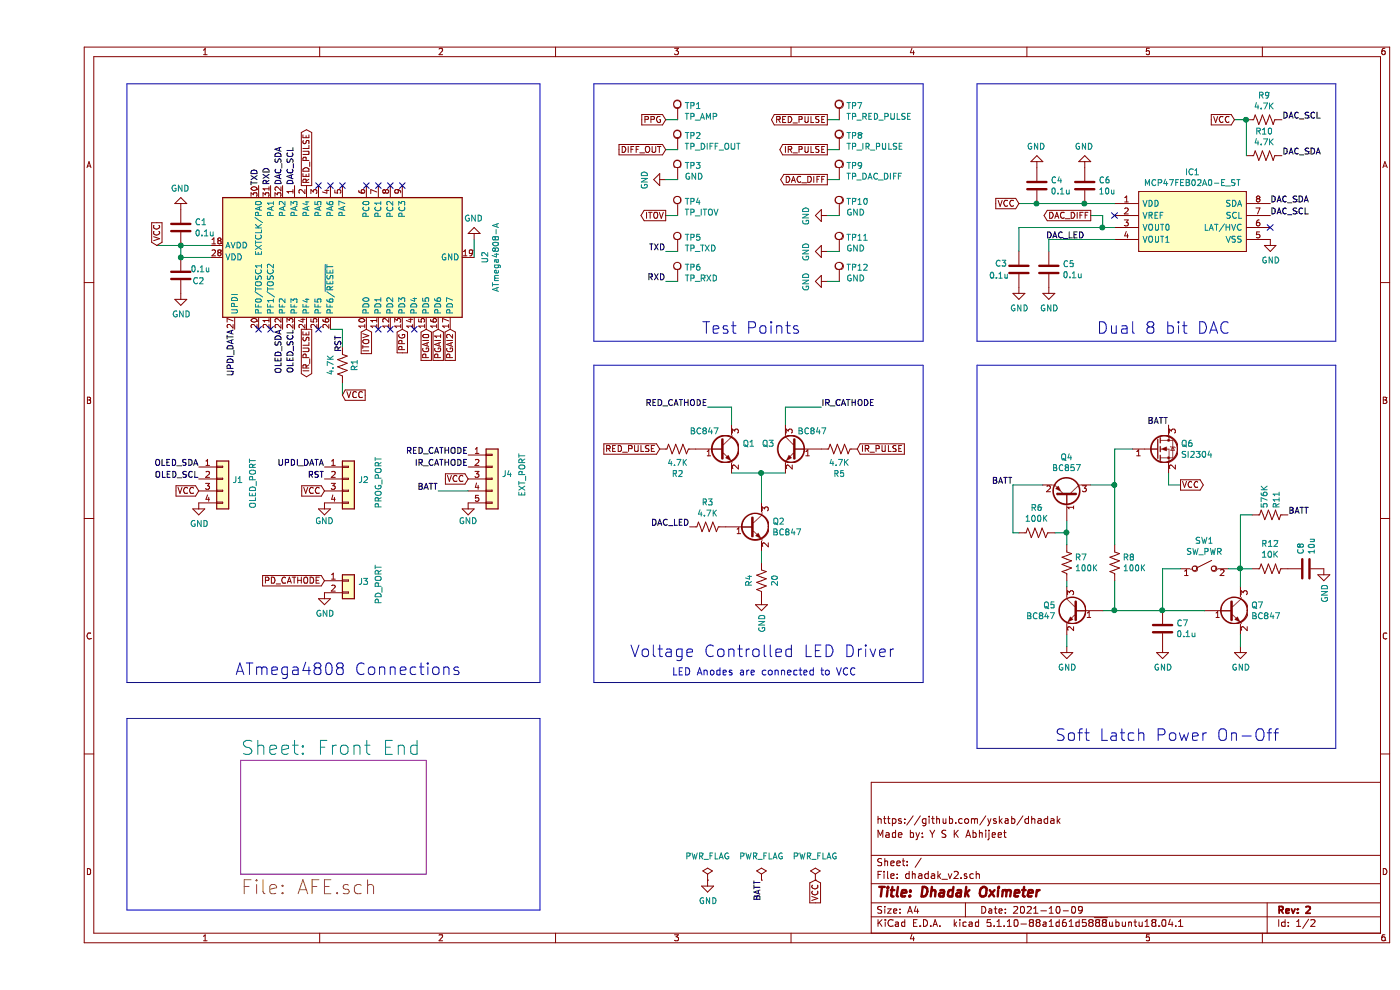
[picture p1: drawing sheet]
EESchema Schematic File Version 4
EELAYER 30 0
EELAYER END
$Descr A4 11693 8268
encoding utf-8
Sheet 1 2
Title "Dhadak Oximeter"
Date "2021-10-09"
Rev "2"
Comp ""
Comment1 "Made by: Y S K Abhijeet"
Comment2 "https://github.com/yskab/dhadak"
Comment3 ""
Comment4 ""
$EndDescr
$Comp
L Device:Q_NPN_BEC Q?
U 1 1
P 5950 4400
AR Path="/60F31C2B/6148CCC6" Ref="Q?"  Part="1" 
AR Path="/6148CCC6" Ref="Q2"  Part="1" 
AR Path="/614602B8/6148CCC6" Ref="Q?"  Part="1" 
F 0 "Q2" H 6141 4446 50  0000 L CNN
F 1 "BC847" H 6141 4355 50  0000 L CNN
F 2 "Package_TO_SOT_SMD:SOT-23" H 6150 4500 50  0001 C CNN
F 3 "~" H 5950 4400 50  0001 C CNN
	1    5950 4400
	1    0    0    -1  
$EndComp
$Comp
L power:GND #PWR?
U 1 1
P 6050 5000
AR Path="/60F31C2B/6148CCCC" Ref="#PWR?"  Part="1" 
AR Path="/6148CCCC" Ref="#PWR010"  Part="1" 
AR Path="/614602B8/6148CCCC" Ref="#PWR?"  Part="1" 
F 0 "#PWR010" H 6050 4750 50  0001 C CNN
F 1 "GND" V 6055 4872 50  0000 R CNN
F 2 "" H 6050 5000 50  0001 C CNN
F 3 "" H 6050 5000 50  0001 C CNN
	1    6050 5000
	1    0    0    -1  
$EndComp
$Comp
L Device:R_US R?
U 1 1
P 5350 3750
AR Path="/60F31C2B/6148CCD2" Ref="R?"  Part="1" 
AR Path="/6148CCD2" Ref="R2"  Part="1" 
AR Path="/614602B8/6148CCD2" Ref="R?"  Part="1" 
F 0 "R2" V 5555 3750 50  0000 C CNN
F 1 "4.7K" V 5464 3750 50  0000 C CNN
F 2 "Resistor_SMD:R_0402_1005Metric" V 5390 3740 50  0001 C CNN
F 3 "~" H 5350 3750 50  0001 C CNN
	1    5350 3750
	0    1    1    0   
$EndComp
$Comp
L Device:R_US R?
U 1 1
P 6700 3750
AR Path="/60F31C2B/6148CCD8" Ref="R?"  Part="1" 
AR Path="/6148CCD8" Ref="R5"  Part="1" 
AR Path="/614602B8/6148CCD8" Ref="R?"  Part="1" 
F 0 "R5" V 6905 3750 50  0000 C CNN
F 1 "4.7K" V 6814 3750 50  0000 C CNN
F 2 "Resistor_SMD:R_0402_1005Metric" V 6740 3740 50  0001 C CNN
F 3 "~" H 6700 3750 50  0001 C CNN
	1    6700 3750
	0    1    1    0   
$EndComp
$Comp
L Device:Q_NPN_BEC Q?
U 1 1
P 6350 3750
AR Path="/60F31C2B/6148CCDE" Ref="Q?"  Part="1" 
AR Path="/6148CCDE" Ref="Q3"  Part="1" 
AR Path="/614602B8/6148CCDE" Ref="Q?"  Part="1" 
F 0 "Q3" H 6541 3796 50  0000 L CNN
F 1 "BC847" H 6100 3900 50  0000 L CNN
F 2 "Package_TO_SOT_SMD:SOT-23" H 6550 3850 50  0001 C CNN
F 3 "~" H 6350 3750 50  0001 C CNN
	1    6350 3750
	-1   0    0    -1  
$EndComp
Text Label 5600 3400 2    50   ~ 0
RED_CATHODE
Text Label 6550 3400 0    50   ~ 0
IR_CATHODE
Wire Wire Line
	6250 3550 6250 3400
Wire Wire Line
	5800 3550 5800 3400
Wire Wire Line
	5600 3400 5800 3400
$Comp
L Device:Q_NPN_BEC Q?
U 1 1
P 5700 3750
AR Path="/60F31C2B/6148CCE9" Ref="Q?"  Part="1" 
AR Path="/6148CCE9" Ref="Q1"  Part="1" 
AR Path="/614602B8/6148CCE9" Ref="Q?"  Part="1" 
F 0 "Q1" H 5891 3796 50  0000 L CNN
F 1 "BC847" H 5450 3900 50  0000 L CNN
F 2 "Package_TO_SOT_SMD:SOT-23" H 5900 3850 50  0001 C CNN
F 3 "~" H 5700 3750 50  0001 C CNN
	1    5700 3750
	1    0    0    -1  
$EndComp
Text Label 5450 4400 2    50   ~ 0
DAC_LED
Wire Wire Line
	6050 4600 6050 4700
$Comp
L Device:R_US R?
U 1 1
P 6050 4850
AR Path="/60F31C2B/6148CCF1" Ref="R?"  Part="1" 
AR Path="/6148CCF1" Ref="R4"  Part="1" 
AR Path="/614602B8/6148CCF1" Ref="R?"  Part="1" 
F 0 "R4" V 6150 4850 50  0000 C CNN
F 1 "20" V 5936 4850 50  0000 C CNN
F 2 "Resistor_SMD:R_0805_2012Metric" V 6090 4840 50  0001 C CNN
F 3 "~" H 6050 4850 50  0001 C CNN
	1    6050 4850
	-1   0    0    1   
$EndComp
$Comp
L Device:R_US R?
U 1 1
P 5600 4400
AR Path="/60F31C2B/6148CCF7" Ref="R?"  Part="1" 
AR Path="/6148CCF7" Ref="R3"  Part="1" 
AR Path="/614602B8/6148CCF7" Ref="R?"  Part="1" 
F 0 "R3" V 5395 4400 50  0000 C CNN
F 1 "4.7K" V 5486 4400 50  0000 C CNN
F 2 "Resistor_SMD:R_0402_1005Metric" V 5640 4390 50  0001 C CNN
F 3 "~" H 5600 4400 50  0001 C CNN
	1    5600 4400
	0    1    1    0   
$EndComp
Text GLabel 5200 3750 0    50   Input ~ 0
RED_PULSE
Text GLabel 6850 3750 2    50   Input ~ 0
IR_PULSE
Wire Notes Line style solid
	750  700  4200 700 
Wire Notes Line style solid
	4650 700  7400 700 
Wire Notes Line style solid
	7400 2850 4650 2850
Text Notes 5550 2800 0    98   ~ 0
Test Points
Wire Notes Line style solid
	4650 700  4650 2850
Wire Notes Line style solid
	7400 700  7400 2850
Wire Wire Line
	8150 4050 8400 4050
$Comp
L Device:R_US R?
U 1 1
P 8350 4450
AR Path="/60F31C2B/6148CD06" Ref="R?"  Part="1" 
AR Path="/6148CD06" Ref="R6"  Part="1" 
AR Path="/614602B8/6148CD06" Ref="R?"  Part="1" 
F 0 "R6" V 8555 4450 50  0000 C CNN
F 1 "100K" V 8464 4450 50  0000 C CNN
F 2 "Resistor_SMD:R_0402_1005Metric" V 8390 4440 50  0001 C CNN
F 3 "~" H 8350 4450 50  0001 C CNN
	1    8350 4450
	0    -1   -1   0   
$EndComp
Wire Wire Line
	8500 4450 8600 4450
Wire Wire Line
	8600 4450 8600 4350
Wire Wire Line
	8150 4450 8200 4450
Wire Wire Line
	8150 4050 8150 4450
$Comp
L power:GND #PWR?
U 1 1
P 8600 5400
AR Path="/60F31C2B/6148CD10" Ref="#PWR?"  Part="1" 
AR Path="/6148CD10" Ref="#PWR017"  Part="1" 
AR Path="/614602B8/6148CD10" Ref="#PWR?"  Part="1" 
F 0 "#PWR017" H 8600 5150 50  0001 C CNN
F 1 "GND" H 8605 5227 50  0000 C CNN
F 2 "" H 8600 5400 50  0001 C CNN
F 3 "" H 8600 5400 50  0001 C CNN
	1    8600 5400
	1    0    0    -1  
$EndComp
$Comp
L Device:R_US R?
U 1 1
P 8600 4700
AR Path="/60F31C2B/6148CD16" Ref="R?"  Part="1" 
AR Path="/6148CD16" Ref="R7"  Part="1" 
AR Path="/614602B8/6148CD16" Ref="R?"  Part="1" 
F 0 "R7" H 8668 4746 50  0000 L CNN
F 1 "100K" H 8668 4655 50  0000 L CNN
F 2 "Resistor_SMD:R_0402_1005Metric" V 8640 4690 50  0001 C CNN
F 3 "~" H 8600 4700 50  0001 C CNN
	1    8600 4700
	1    0    0    -1  
$EndComp
Wire Wire Line
	8600 4550 8600 4450
Connection ~ 8600 4450
Wire Wire Line
	9000 4050 9000 4550
Wire Wire Line
	8600 4850 8600 4900
Wire Wire Line
	9000 4850 9000 5100
Wire Wire Line
	9000 5100 8900 5100
$Comp
L Switch:SW_SPST SW?
U 1 1
P 9750 4750
AR Path="/60F31C2B/6148CD23" Ref="SW?"  Part="1" 
AR Path="/6148CD23" Ref="SW1"  Part="1" 
AR Path="/614602B8/6148CD23" Ref="SW?"  Part="1" 
F 0 "SW1" H 9750 4985 50  0000 C CNN
F 1 "SW_PWR" H 9750 4894 50  0000 C CNN
F 2 "Button_Switch_THT:SW_PUSH_6mm" H 9750 4750 50  0001 C CNN
F 3 "https://www.sunrom.com/m/4917" H 9750 4750 50  0001 C CNN
	1    9750 4750
	1    0    0    -1  
$EndComp
$Comp
L Device:C C7
U 1 1
P 9400 5250
AR Path="/6148CD29" Ref="C7"  Part="1" 
AR Path="/5FA16378/6148CD29" Ref="C?"  Part="1" 
AR Path="/5FE1F0AB/6148CD29" Ref="C?"  Part="1" 
AR Path="/606BED55/6148CD29" Ref="C?"  Part="1" 
AR Path="/60F31C2B/6148CD29" Ref="C?"  Part="1" 
AR Path="/614602B8/6148CD29" Ref="C?"  Part="1" 
F 0 "C7" H 9515 5296 50  0000 L CNN
F 1 "0.1u" H 9515 5205 50  0000 L CNN
F 2 "Capacitor_SMD:C_0402_1005Metric" H 9438 5100 50  0001 C CNN
F 3 "~" H 9400 5250 50  0001 C CNN
	1    9400 5250
	1    0    0    -1  
$EndComp
$Comp
L power:GND #PWR?
U 1 1
P 9400 5400
AR Path="/60F31C2B/6148CD2F" Ref="#PWR?"  Part="1" 
AR Path="/6148CD2F" Ref="#PWR019"  Part="1" 
AR Path="/614602B8/6148CD2F" Ref="#PWR?"  Part="1" 
F 0 "#PWR019" H 9400 5150 50  0001 C CNN
F 1 "GND" H 9405 5227 50  0000 C CNN
F 2 "" H 9400 5400 50  0001 C CNN
F 3 "" H 9400 5400 50  0001 C CNN
	1    9400 5400
	1    0    0    -1  
$EndComp
$Comp
L power:GND #PWR?
U 1 1
P 10050 5400
AR Path="/60F31C2B/6148CD35" Ref="#PWR?"  Part="1" 
AR Path="/6148CD35" Ref="#PWR020"  Part="1" 
AR Path="/614602B8/6148CD35" Ref="#PWR?"  Part="1" 
F 0 "#PWR020" H 10050 5150 50  0001 C CNN
F 1 "GND" H 10055 5227 50  0000 C CNN
F 2 "" H 10050 5400 50  0001 C CNN
F 3 "" H 10050 5400 50  0001 C CNN
	1    10050 5400
	1    0    0    -1  
$EndComp
$Comp
L Device:C C8
U 1 1
P 10600 4750
AR Path="/6148CD3B" Ref="C8"  Part="1" 
AR Path="/5FA16378/6148CD3B" Ref="C?"  Part="1" 
AR Path="/5FE1F0AB/6148CD3B" Ref="C?"  Part="1" 
AR Path="/606BED55/6148CD3B" Ref="C?"  Part="1" 
AR Path="/60F31C2B/6148CD3B" Ref="C?"  Part="1" 
AR Path="/614602B8/6148CD3B" Ref="C?"  Part="1" 
F 0 "C8" H 10715 4796 50  0000 L CNN
F 1 "10u" H 10715 4705 50  0000 L CNN
F 2 "Capacitor_SMD:C_0805_2012Metric" H 10638 4600 50  0001 C CNN
F 3 "~" H 10600 4750 50  0001 C CNN
	1    10600 4750
	0    -1   -1   0   
$EndComp
$Comp
L power:GND #PWR?
U 1 1
P 10750 4750
AR Path="/60F31C2B/6148CD41" Ref="#PWR?"  Part="1" 
AR Path="/6148CD41" Ref="#PWR022"  Part="1" 
AR Path="/614602B8/6148CD41" Ref="#PWR?"  Part="1" 
F 0 "#PWR022" H 10750 4500 50  0001 C CNN
F 1 "GND" V 10755 4622 50  0000 R CNN
F 2 "" H 10750 4750 50  0001 C CNN
F 3 "" H 10750 4750 50  0001 C CNN
	1    10750 4750
	1    0    0    -1  
$EndComp
Text Label 8150 4050 2    50   ~ 0
BATT
Text Label 10450 4300 0    50   ~ 0
BATT
Text Notes 8500 6200 0    98   ~ 0
Soft Latch Power On-Off
Wire Wire Line
	8600 5300 8600 5400
Wire Wire Line
	10050 5300 10050 5400
$Comp
L Device:Q_NPN_BEC Q?
U 1 1
P 8700 5100
AR Path="/60F31C2B/6148CD4C" Ref="Q?"  Part="1" 
AR Path="/6148CD4C" Ref="Q5"  Part="1" 
AR Path="/614602B8/6148CD4C" Ref="Q?"  Part="1" 
F 0 "Q5" H 8891 5146 50  0000 L CNN
F 1 "BC847" H 8891 5055 50  0000 L CNN
F 2 "Package_TO_SOT_SMD:SOT-23" H 8900 5200 50  0001 C CNN
F 3 "~" H 8700 5100 50  0001 C CNN
	1    8700 5100
	-1   0    0    -1  
$EndComp
$Comp
L Device:Q_NPN_BEC Q?
U 1 1
P 9950 5100
AR Path="/60F31C2B/6148CD52" Ref="Q?"  Part="1" 
AR Path="/6148CD52" Ref="Q7"  Part="1" 
AR Path="/614602B8/6148CD52" Ref="Q?"  Part="1" 
F 0 "Q7" H 10141 5146 50  0000 L CNN
F 1 "BC847" H 10141 5055 50  0000 L CNN
F 2 "Package_TO_SOT_SMD:SOT-23" H 10150 5200 50  0001 C CNN
F 3 "~" H 9950 5100 50  0001 C CNN
	1    9950 5100
	1    0    0    -1  
$EndComp
Text Label 10300 1800 0    50   ~ 0
DAC_SCL
Text Label 10300 1700 0    50   ~ 0
DAC_SDA
Text Label 8750 2000 2    50   ~ 0
DAC_LED
$Comp
L power:GND #PWR?
U 1 1
P 10300 2000
AR Path="/60F31C2B/6148CD5B" Ref="#PWR?"  Part="1" 
AR Path="/6148CD5B" Ref="#PWR021"  Part="1" 
AR Path="/614602B8/6148CD5B" Ref="#PWR?"  Part="1" 
F 0 "#PWR021" H 10300 1750 50  0001 C CNN
F 1 "GND" H 10305 1827 50  0000 C CNN
F 2 "" H 10300 2000 50  0001 C CNN
F 3 "" H 10300 2000 50  0001 C CNN
	1    10300 2000
	1    0    0    -1  
$EndComp
Wire Notes Line style solid
	7850 6250 10850 6250
Wire Notes Line style solid
	7850 3050 10850 3050
$Comp
L Device:C C?
U 1 1
P 8750 1550
AR Path="/60F31C2B/6148CD63" Ref="C?"  Part="1" 
AR Path="/6148CD63" Ref="C6"  Part="1" 
AR Path="/614602B8/6148CD63" Ref="C?"  Part="1" 
F 0 "C6" H 8865 1596 50  0000 L CNN
F 1 "10u" H 8865 1505 50  0000 L CNN
F 2 "Capacitor_SMD:C_0805_2012Metric" H 8788 1400 50  0001 C CNN
F 3 "~" H 8750 1550 50  0001 C CNN
	1    8750 1550
	1    0    0    -1  
$EndComp
$Comp
L power:GND #PWR?
U 1 1
P 8750 1400
AR Path="/60F31C2B/6148CD69" Ref="#PWR?"  Part="1" 
AR Path="/6148CD69" Ref="#PWR018"  Part="1" 
AR Path="/614602B8/6148CD69" Ref="#PWR?"  Part="1" 
F 0 "#PWR018" H 8750 1150 50  0001 C CNN
F 1 "GND" H 8755 1227 50  0000 C CNN
F 2 "" H 8750 1400 50  0001 C CNN
F 3 "" H 8750 1400 50  0001 C CNN
	1    8750 1400
	-1   0    0    1   
$EndComp
$Comp
L Device:C C?
U 1 1
P 8450 2250
AR Path="/60F31C2B/6148CD6F" Ref="C?"  Part="1" 
AR Path="/6148CD6F" Ref="C5"  Part="1" 
AR Path="/614602B8/6148CD6F" Ref="C?"  Part="1" 
F 0 "C5" H 8565 2296 50  0000 L CNN
F 1 "0.1u" H 8565 2205 50  0000 L CNN
F 2 "Capacitor_SMD:C_0402_1005Metric" H 8488 2100 50  0001 C CNN
F 3 "~" H 8450 2250 50  0001 C CNN
	1    8450 2250
	1    0    0    -1  
$EndComp
$Comp
L Device:C C?
U 1 1
P 8200 2250
AR Path="/60F31C2B/6148CD75" Ref="C?"  Part="1" 
AR Path="/6148CD75" Ref="C3"  Part="1" 
AR Path="/614602B8/6148CD75" Ref="C?"  Part="1" 
F 0 "C3" H 8000 2300 50  0000 L CNN
F 1 "0.1u" H 7950 2200 50  0000 L CNN
F 2 "Capacitor_SMD:C_0402_1005Metric" H 8238 2100 50  0001 C CNN
F 3 "~" H 8200 2250 50  0001 C CNN
	1    8200 2250
	1    0    0    -1  
$EndComp
$Comp
L power:GND #PWR?
U 1 1
P 8450 2400
AR Path="/60F31C2B/6148CD7B" Ref="#PWR?"  Part="1" 
AR Path="/6148CD7B" Ref="#PWR016"  Part="1" 
AR Path="/614602B8/6148CD7B" Ref="#PWR?"  Part="1" 
F 0 "#PWR016" H 8450 2150 50  0001 C CNN
F 1 "GND" H 8455 2227 50  0000 C CNN
F 2 "" H 8450 2400 50  0001 C CNN
F 3 "" H 8450 2400 50  0001 C CNN
	1    8450 2400
	1    0    0    -1  
$EndComp
$Comp
L power:GND #PWR?
U 1 1
P 8200 2400
AR Path="/60F31C2B/6148CD81" Ref="#PWR?"  Part="1" 
AR Path="/6148CD81" Ref="#PWR014"  Part="1" 
AR Path="/614602B8/6148CD81" Ref="#PWR?"  Part="1" 
F 0 "#PWR014" H 8200 2150 50  0001 C CNN
F 1 "GND" H 8205 2227 50  0000 C CNN
F 2 "" H 8200 2400 50  0001 C CNN
F 3 "" H 8200 2400 50  0001 C CNN
	1    8200 2400
	1    0    0    -1  
$EndComp
$Comp
L Device:R_US R?
U 1 1
P 10250 1300
AR Path="/6175E549/6148CD87" Ref="R?"  Part="1" 
AR Path="/6148CD87" Ref="R10"  Part="1" 
AR Path="/60F31C2B/6148CD87" Ref="R?"  Part="1" 
AR Path="/614602B8/6148CD87" Ref="R?"  Part="1" 
F 0 "R10" V 10045 1300 50  0000 C CNN
F 1 "4.7K" V 10136 1300 50  0000 C CNN
F 2 "Resistor_SMD:R_0402_1005Metric" V 10290 1290 50  0001 C CNN
F 3 "~" H 10250 1300 50  0001 C CNN
	1    10250 1300
	0    1    1    0   
$EndComp
$Comp
L Device:R_US R?
U 1 1
P 10250 1000
AR Path="/6175E549/6148CD8D" Ref="R?"  Part="1" 
AR Path="/6148CD8D" Ref="R9"  Part="1" 
AR Path="/60F31C2B/6148CD8D" Ref="R?"  Part="1" 
AR Path="/614602B8/6148CD8D" Ref="R?"  Part="1" 
F 0 "R9" V 10045 1000 50  0000 C CNN
F 1 "4.7K" V 10136 1000 50  0000 C CNN
F 2 "Resistor_SMD:R_0402_1005Metric" V 10290 990 50  0001 C CNN
F 3 "~" H 10250 1000 50  0001 C CNN
	1    10250 1000
	0    1    1    0   
$EndComp
Text Label 10400 1300 0    50   ~ 0
DAC_SDA
Text Label 10400 1000 0    50   ~ 0
DAC_SCL
Text GLabel 10000 1000 0    50   Input ~ 0
VCC
Wire Wire Line
	10100 1300 10100 1000
NoConn ~ 9000 1800
Wire Notes Line style solid
	10850 700  10850 2850
Wire Notes Line style solid
	7850 2850 7850 700 
Text Notes 8850 2800 0    98   ~ 0
Dual 8 bit DAC
Wire Notes Line style solid
	7850 2850 10850 2850
Wire Notes Line style solid
	7850 700  10850 700 
Wire Wire Line
	10000 1000 10100 1000
Connection ~ 10100 1000
Text GLabel 9550 4050 2    50   Output ~ 0
VCC
Wire Notes Line style solid
	10850 3050 10850 6250
Wire Notes Line style solid
	7850 3050 7850 6250
NoConn ~ 10300 1900
Wire Wire Line
	9950 4750 10050 4750
Connection ~ 10050 4750
Wire Wire Line
	10050 4750 10050 4900
Wire Wire Line
	10050 4750 10150 4750
$Comp
L Device:R_US R?
U 1 1
P 10300 4300
AR Path="/60F31C2B/6148CDA7" Ref="R?"  Part="1" 
AR Path="/6148CDA7" Ref="R11"  Part="1" 
AR Path="/614602B8/6148CDA7" Ref="R?"  Part="1" 
F 0 "R11" H 10500 4250 50  0000 R CNN
F 1 "576K" H 10550 4350 50  0000 R CNN
F 2 "Resistor_SMD:R_0402_1005Metric" V 10340 4290 50  0001 C CNN
F 3 "~" H 10300 4300 50  0001 C CNN
	1    10300 4300
	0    -1   -1   0   
$EndComp
$Comp
L Device:R_US R?
U 1 1
P 9000 4700
AR Path="/60F31C2B/6148CDAD" Ref="R?"  Part="1" 
AR Path="/6148CDAD" Ref="R8"  Part="1" 
AR Path="/614602B8/6148CDAD" Ref="R?"  Part="1" 
F 0 "R8" H 9068 4746 50  0000 L CNN
F 1 "100K" H 9068 4655 50  0000 L CNN
F 2 "Resistor_SMD:R_0402_1005Metric" V 9040 4690 50  0001 C CNN
F 3 "~" H 9000 4700 50  0001 C CNN
	1    9000 4700
	1    0    0    -1  
$EndComp
$Comp
L Device:R_US R?
U 1 1
P 10300 4750
AR Path="/60F31C2B/6148CDB3" Ref="R?"  Part="1" 
AR Path="/6148CDB3" Ref="R12"  Part="1" 
AR Path="/614602B8/6148CDB3" Ref="R?"  Part="1" 
F 0 "R12" V 10505 4750 50  0000 C CNN
F 1 "10K" V 10414 4750 50  0000 C CNN
F 2 "Resistor_SMD:R_0402_1005Metric" V 10340 4740 50  0001 C CNN
F 3 "~" H 10300 4750 50  0001 C CNN
	1    10300 4750
	0    -1   -1   0   
$EndComp
Text GLabel 8200 1700 0    50   Input ~ 0
VCC
Connection ~ 8750 1700
Wire Wire Line
	8750 1700 9000 1700
$Comp
L power:PWR_FLAG #FLG?
U 1 1
P 5600 7350
AR Path="/60F31C2B/6148CDBC" Ref="#FLG?"  Part="1" 
AR Path="/6148CDBC" Ref="#FLG01"  Part="1" 
AR Path="/614602B8/6148CDBC" Ref="#FLG?"  Part="1" 
F 0 "#FLG01" H 5600 7425 50  0001 C CNN
F 1 "PWR_FLAG" H 5600 7550 50  0000 C CNN
F 2 "" H 5600 7350 50  0001 C CNN
F 3 "~" H 5600 7350 50  0001 C CNN
	1    5600 7350
	1    0    0    -1  
$EndComp
$Comp
L power:GND #PWR?
U 1 1
P 5600 7350
AR Path="/60F31C2B/6148CDC2" Ref="#PWR?"  Part="1" 
AR Path="/6148CDC2" Ref="#PWR09"  Part="1" 
AR Path="/614602B8/6148CDC2" Ref="#PWR?"  Part="1" 
F 0 "#PWR09" H 5600 7100 50  0001 C CNN
F 1 "GND" H 5605 7177 50  0000 C CNN
F 2 "" H 5600 7350 50  0001 C CNN
F 3 "" H 5600 7350 50  0001 C CNN
	1    5600 7350
	1    0    0    -1  
$EndComp
$Comp
L power:PWR_FLAG #FLG?
U 1 1
P 6050 7350
AR Path="/60F31C2B/6148CDC8" Ref="#FLG?"  Part="1" 
AR Path="/6148CDC8" Ref="#FLG02"  Part="1" 
AR Path="/614602B8/6148CDC8" Ref="#FLG?"  Part="1" 
F 0 "#FLG02" H 6050 7425 50  0001 C CNN
F 1 "PWR_FLAG" H 6050 7550 50  0000 C CNN
F 2 "" H 6050 7350 50  0001 C CNN
F 3 "~" H 6050 7350 50  0001 C CNN
	1    6050 7350
	1    0    0    -1  
$EndComp
Text Label 6050 7350 3    50   ~ 0
BATT
Text GLabel 6500 7350 3    50   Input ~ 0
VCC
$Comp
L power:PWR_FLAG #FLG?
U 1 1
P 6500 7350
AR Path="/60F31C2B/6148CDD0" Ref="#FLG?"  Part="1" 
AR Path="/6148CDD0" Ref="#FLG03"  Part="1" 
AR Path="/614602B8/6148CDD0" Ref="#FLG?"  Part="1" 
F 0 "#FLG03" H 6500 7425 50  0001 C CNN
F 1 "PWR_FLAG" H 6500 7550 50  0000 C CNN
F 2 "" H 6500 7350 50  0001 C CNN
F 3 "~" H 6500 7350 50  0001 C CNN
	1    6500 7350
	1    0    0    -1  
$EndComp
$Sheet
S 1700 6350 1550 950 
U 6148CDD2
F0 "Front End" 118
F1 "AFE.sch" 118
$EndSheet
Wire Wire Line
	6250 3400 6550 3400
Wire Wire Line
	5800 3950 6050 3950
Connection ~ 6050 3950
Wire Wire Line
	6050 3950 6250 3950
$Comp
L Device:C C?
U 1 1
P 8350 1550
AR Path="/60F31C2B/6148CDE2" Ref="C?"  Part="1" 
AR Path="/6148CDE2" Ref="C4"  Part="1" 
AR Path="/614602B8/6148CDE2" Ref="C?"  Part="1" 
F 0 "C4" H 8465 1596 50  0000 L CNN
F 1 "0.1u" H 8465 1505 50  0000 L CNN
F 2 "Capacitor_SMD:C_0402_1005Metric" H 8388 1400 50  0001 C CNN
F 3 "~" H 8350 1550 50  0001 C CNN
	1    8350 1550
	1    0    0    -1  
$EndComp
$Comp
L power:GND #PWR?
U 1 1
P 8350 1400
AR Path="/60F31C2B/6148CDE8" Ref="#PWR?"  Part="1" 
AR Path="/6148CDE8" Ref="#PWR015"  Part="1" 
AR Path="/614602B8/6148CDE8" Ref="#PWR?"  Part="1" 
F 0 "#PWR015" H 8350 1150 50  0001 C CNN
F 1 "GND" H 8355 1227 50  0000 C CNN
F 2 "" H 8350 1400 50  0001 C CNN
F 3 "" H 8350 1400 50  0001 C CNN
	1    8350 1400
	-1   0    0    1   
$EndComp
Wire Wire Line
	8200 1700 8350 1700
Wire Wire Line
	8350 1700 8750 1700
Connection ~ 8350 1700
Wire Wire Line
	8450 2000 9000 2000
Wire Wire Line
	8200 2100 8200 1900
Text GLabel 8800 1800 0    50   Output ~ 0
DAC_DIFF
$Comp
L mcp47:MCP47FEB02A0-E_ST IC?
U 1 1
P 9000 1700
AR Path="/60F31C2B/6148CDFC" Ref="IC?"  Part="1" 
AR Path="/6148CDFC" Ref="IC1"  Part="1" 
AR Path="/614602B8/6148CDFC" Ref="IC?"  Part="1" 
F 0 "IC1" H 9650 1965 50  0000 C CNN
F 1 "MCP47FEB02A0-E_ST" H 9650 1874 50  0000 C CNN
F 2 "Package_SO:TSSOP-8_4.4x3mm_P0.65mm" H 10150 1800 50  0001 L CNN
F 3 "http://www.microchip.com/mymicrochip/filehandler.aspx?ddocname=en573220" H 10150 1700 50  0001 L CNN
F 4 "DAC 8-Bit 2-Ch I2C 8-Pin TSSOP Microchip MCP47FEB02A0-E/ST, 2-channel 8 bit Serial DAC, 8-Pin TSSOP" H 10150 1600 50  0001 L CNN "Description"
F 5 "1.2" H 10150 1500 50  0001 L CNN "Height"
F 6 "Microchip" H 10150 1400 50  0001 L CNN "Manufacturer_Name"
F 7 "MCP47FEB02A0-E/ST" H 10150 1300 50  0001 L CNN "Manufacturer_Part_Number"
F 8 "579-MCP47FEB02A0EST" H 10150 1200 50  0001 L CNN "Mouser Part Number"
F 9 "https://www.mouser.co.uk/ProductDetail/Microchip-Technology/MCP47FEB02A0-E-ST?qs=rQCxX1QmdjKDJonwz1QvmA%3D%3D" H 10150 1100 50  0001 L CNN "Mouser Price/Stock"
F 10 "MCP47FEB02A0-E/ST" H 10150 1000 50  0001 L CNN "Arrow Part Number"
F 11 "https://www.arrow.com/en/products/mcp47feb02a0-est/microchip-technology" H 10150 900 50  0001 L CNN "Arrow Price/Stock"
	1    9000 1700
	1    0    0    -1  
$EndComp
Wire Wire Line
	8450 2000 8450 2100
Wire Wire Line
	8800 4050 9000 4050
Connection ~ 9400 5100
Wire Wire Line
	9400 5100 9400 4750
Wire Wire Line
	9400 4750 9550 4750
Wire Wire Line
	9400 5100 9750 5100
Text Label 1950 1550 1    50   ~ 0
RXD
Text Label 1850 1550 1    50   ~ 0
TXD
$Comp
L power:GND #PWR?
U 1 1
P 3600 4200
AR Path="/60F31C2B/6148CE14" Ref="#PWR?"  Part="1" 
AR Path="/6148CE14" Ref="#PWR06"  Part="1" 
AR Path="/614602B8/6148CE14" Ref="#PWR?"  Part="1" 
F 0 "#PWR06" H 3600 3950 50  0001 C CNN
F 1 "GND" H 3600 4050 50  0000 C CNN
F 2 "" H 3600 4200 50  0001 C CNN
F 3 "" H 3600 4200 50  0001 C CNN
	1    3600 4200
	-1   0    0    -1  
$EndComp
Text GLabel 3600 4000 0    50   Input ~ 0
VCC
$Comp
L power:GND #PWR?
U 1 1
P 2400 4200
AR Path="/60F31C2B/6148CE1B" Ref="#PWR?"  Part="1" 
AR Path="/6148CE1B" Ref="#PWR04"  Part="1" 
AR Path="/614602B8/6148CE1B" Ref="#PWR?"  Part="1" 
F 0 "#PWR04" H 2400 3950 50  0001 C CNN
F 1 "GND" H 2400 4050 50  0000 C CNN
F 2 "" H 2400 4200 50  0001 C CNN
F 3 "" H 2400 4200 50  0001 C CNN
	1    2400 4200
	1    0    0    -1  
$EndComp
Text Label 2400 3900 2    50   ~ 0
UPDI_DATA
Text Label 3600 3800 2    50   ~ 0
RED_CATHODE
Text Label 3600 3900 2    50   ~ 0
IR_CATHODE
Text Label 3350 4100 2    50   ~ 0
BATT
Connection ~ 1200 2150
Wire Wire Line
	1200 2150 1200 2050
Connection ~ 1200 2050
Text GLabel 1000 2050 1    50   Input ~ 0
VCC
Wire Wire Line
	1000 2050 1200 2050
Wire Wire Line
	1200 2150 1450 2150
$Comp
L power:GND #PWR?
U 1 1
P 2400 4950
AR Path="/60F31C2B/6148CE2B" Ref="#PWR?"  Part="1" 
AR Path="/6148CE2B" Ref="#PWR05"  Part="1" 
AR Path="/614602B8/6148CE2B" Ref="#PWR?"  Part="1" 
F 0 "#PWR05" H 2400 4700 50  0001 C CNN
F 1 "GND" H 2405 4777 50  0000 C CNN
F 2 "" H 2400 4950 50  0001 C CNN
F 3 "" H 2400 4950 50  0001 C CNN
	1    2400 4950
	1    0    0    -1  
$EndComp
Text GLabel 2400 4850 0    50   Input ~ 0
PD_CATHODE
Text GLabel 1350 4100 0    50   Input ~ 0
VCC
Text Label 1350 4000 2    50   ~ 0
OLED_SCL
Text Label 1350 3900 2    50   ~ 0
OLED_SDA
Wire Wire Line
	1200 2050 1450 2050
Text Label 2050 2750 3    50   ~ 0
OLED_SDA
Text Label 2150 2750 3    50   ~ 0
OLED_SCL
Text GLabel 2750 2750 3    50   Input ~ 0
ITOV
Text GLabel 2250 2750 3    50   Output ~ 0
IR_PULSE
Text GLabel 2250 1550 1    50   Output ~ 0
RED_PULSE
Text Notes 1650 5650 0    98   ~ 0
ATmega4808 Connections
Text Label 1650 2750 3    50   ~ 0
UPDI_DATA
NoConn ~ 1950 2750
$Comp
L power:GND #PWR?
U 1 1
P 1200 1750
AR Path="/60F31C2B/6148CE41" Ref="#PWR?"  Part="1" 
AR Path="/6148CE41" Ref="#PWR01"  Part="1" 
AR Path="/614602B8/6148CE41" Ref="#PWR?"  Part="1" 
F 0 "#PWR01" H 1200 1500 50  0001 C CNN
F 1 "GND" H 1205 1577 50  0000 C CNN
F 2 "" H 1200 1750 50  0001 C CNN
F 3 "" H 1200 1750 50  0001 C CNN
	1    1200 1750
	-1   0    0    1   
$EndComp
$Comp
L Device:C C?
U 1 1
P 1200 1900
AR Path="/60F31C2B/6148CE47" Ref="C?"  Part="1" 
AR Path="/6148CE47" Ref="C1"  Part="1" 
AR Path="/614602B8/6148CE47" Ref="C?"  Part="1" 
F 0 "C1" H 1315 1946 50  0000 L CNN
F 1 "0.1u" H 1315 1855 50  0000 L CNN
F 2 "Capacitor_SMD:C_0402_1005Metric" H 1238 1750 50  0001 C CNN
F 3 "~" H 1200 1900 50  0001 C CNN
	1    1200 1900
	1    0    0    -1  
$EndComp
$Comp
L power:GND #PWR?
U 1 1
P 3650 2000
AR Path="/60F31C2B/6148CE4D" Ref="#PWR?"  Part="1" 
AR Path="/6148CE4D" Ref="#PWR07"  Part="1" 
AR Path="/614602B8/6148CE4D" Ref="#PWR?"  Part="1" 
F 0 "#PWR07" H 3650 1750 50  0001 C CNN
F 1 "GND" H 3655 1827 50  0000 C CNN
F 2 "" H 3650 2000 50  0001 C CNN
F 3 "" H 3650 2000 50  0001 C CNN
	1    3650 2000
	-1   0    0    1   
$EndComp
$Comp
L Device:C C?
U 1 1
P 1200 2300
AR Path="/60F31C2B/6148CE53" Ref="C?"  Part="1" 
AR Path="/6148CE53" Ref="C2"  Part="1" 
AR Path="/614602B8/6148CE53" Ref="C?"  Part="1" 
F 0 "C2" H 1000 2350 50  0000 L CNN
F 1 "0.1u" H 950 2250 50  0000 L CNN
F 2 "Capacitor_SMD:C_0402_1005Metric" H 1238 2150 50  0001 C CNN
F 3 "~" H 1200 2300 50  0001 C CNN
	1    1200 2300
	-1   0    0    1   
$EndComp
$Comp
L power:GND #PWR?
U 1 1
P 1200 2450
AR Path="/60F31C2B/6148CE59" Ref="#PWR?"  Part="1" 
AR Path="/6148CE59" Ref="#PWR02"  Part="1" 
AR Path="/614602B8/6148CE59" Ref="#PWR?"  Part="1" 
F 0 "#PWR02" H 1200 2200 50  0001 C CNN
F 1 "GND" H 1205 2277 50  0000 C CNN
F 2 "" H 1200 2450 50  0001 C CNN
F 3 "" H 1200 2450 50  0001 C CNN
	1    1200 2450
	1    0    0    -1  
$EndComp
Text Label 2150 1550 1    50   ~ 0
DAC_SCL
Text Label 2050 1550 1    50   ~ 0
DAC_SDA
$Comp
L power:GND #PWR?
U 1 1
P 1350 4200
AR Path="/60F31C2B/6148CE61" Ref="#PWR?"  Part="1" 
AR Path="/6148CE61" Ref="#PWR03"  Part="1" 
AR Path="/614602B8/6148CE61" Ref="#PWR?"  Part="1" 
F 0 "#PWR03" H 1350 3950 50  0001 C CNN
F 1 "GND" H 1355 4027 50  0000 C CNN
F 2 "" H 1350 4200 50  0001 C CNN
F 3 "" H 1350 4200 50  0001 C CNN
	1    1350 4200
	1    0    0    -1  
$EndComp
Wire Notes Line style solid
	750  5700 4200 5700
Wire Notes Line style solid
	4200 700  4200 5700
Text Label 2400 4000 2    50   ~ 0
RST
Text GLabel 2400 4100 0    50   Input ~ 0
VCC
$Comp
L Connector_Generic:Conn_01x02 J3
U 1 1
P 2600 4850
F 0 "J3" H 2680 4842 50  0000 L CNN
F 1 "PD_PORT" V 2850 4650 50  0000 L CNN
F 2 "Connector_PinHeader_2.00mm:PinHeader_1x02_P2.00mm_Vertical" H 2600 4850 50  0001 C CNN
F 3 "~" H 2600 4850 50  0001 C CNN
	1    2600 4850
	1    0    0    -1  
$EndComp
$Comp
L Connector_Generic:Conn_01x04 J2
U 1 1
P 2600 4000
F 0 "J2" H 2680 3992 50  0000 L CNN
F 1 "PROG_PORT" V 2850 3750 50  0000 L CNN
F 2 "Connector_PinHeader_2.54mm:PinHeader_1x04_P2.54mm_Vertical" H 2600 4000 50  0001 C CNN
F 3 "~" H 2600 4000 50  0001 C CNN
	1    2600 4000
	1    0    0    -1  
$EndComp
$Comp
L Connector_Generic:Conn_01x04 J1
U 1 1
P 1550 4000
F 0 "J1" H 1630 3992 50  0000 L CNN
F 1 "OLED_PORT" V 1800 3750 50  0000 L CNN
F 2 "Connector_PinHeader_2.54mm:PinHeader_1x04_P2.54mm_Vertical" H 1550 4000 50  0001 C CNN
F 3 "~" H 1550 4000 50  0001 C CNN
	1    1550 4000
	1    0    0    -1  
$EndComp
$Comp
L Connector_Generic:Conn_01x05 J4
U 1 1
P 3800 4000
F 0 "J4" H 3880 4042 50  0000 L CNN
F 1 "EXT_PORT" V 4050 3850 50  0000 L CNN
F 2 "Connector_PinHeader_2.54mm:PinHeader_1x05_P2.54mm_Vertical" H 3800 4000 50  0001 C CNN
F 3 "~" H 3800 4000 50  0001 C CNN
	1    3800 4000
	1    0    0    -1  
$EndComp
Wire Wire Line
	3350 4100 3600 4100
Wire Wire Line
	3650 2000 3650 2150
Wire Notes Line style solid
	4650 3050 7400 3050
Wire Notes Line style solid
	4650 5700 7400 5700
Text Notes 5300 5650 0    59   ~ 0
LED Anodes are connected to VCC
Text Notes 4950 5500 0    98   ~ 0
Voltage Controlled LED Driver
Wire Notes Line style solid
	7400 3050 7400 5700
Wire Notes Line style solid
	4650 3050 4650 5700
Wire Notes Line style solid
	750  6000 4200 6000
Wire Notes Line style solid
	4200 6000 4200 7600
Wire Notes Line style solid
	4200 7600 750  7600
Wire Notes Line style solid
	750  7600 750  6000
Wire Wire Line
	8200 1900 8900 1900
Wire Wire Line
	8800 1800 8900 1800
Wire Wire Line
	8900 1800 8900 1900
Connection ~ 8900 1900
Wire Wire Line
	8900 1900 9000 1900
NoConn ~ 2450 1550
NoConn ~ 2550 1550
$Comp
L Device:R_US R?
U 1 1
P 2550 3050
AR Path="/6175E549/6148CEA4" Ref="R?"  Part="1" 
AR Path="/6148CEA4" Ref="R1"  Part="1" 
AR Path="/60F31C2B/6148CEA4" Ref="R?"  Part="1" 
AR Path="/614602B8/6148CEA4" Ref="R?"  Part="1" 
F 0 "R1" V 2650 3050 50  0000 C CNN
F 1 "4.7K" V 2450 3050 50  0000 C CNN
F 2 "Resistor_SMD:R_0402_1005Metric" V 2590 3040 50  0001 C CNN
F 3 "~" H 2550 3050 50  0001 C CNN
	1    2550 3050
	1    0    0    -1  
$EndComp
Text GLabel 2550 3300 2    50   Input ~ 0
VCC
Wire Wire Line
	2450 2750 2550 2750
Wire Wire Line
	2550 2750 2550 2900
Wire Wire Line
	2550 3200 2550 3300
NoConn ~ 2350 1550
NoConn ~ 1850 2750
Text Label 2550 2800 3    50   ~ 0
RST
NoConn ~ 2350 2750
Wire Wire Line
	6600 2350 6700 2350
Wire Wire Line
	6600 2100 6700 2100
Wire Wire Line
	6600 1500 6700 1500
Wire Wire Line
	6600 1250 6700 1250
Wire Wire Line
	6700 1000 6600 1000
$Comp
L power:GND #PWR?
U 1 1
P 6600 2350
AR Path="/60F31C2B/6148CEBA" Ref="#PWR?"  Part="1" 
AR Path="/6148CEBA" Ref="#PWR013"  Part="1" 
AR Path="/614602B8/6148CEBA" Ref="#PWR?"  Part="1" 
F 0 "#PWR013" H 6600 2100 50  0001 C CNN
F 1 "GND" H 6605 2177 50  0000 C CNN
F 2 "" H 6600 2350 50  0001 C CNN
F 3 "" H 6600 2350 50  0001 C CNN
	1    6600 2350
	0    1    1    0   
$EndComp
$Comp
L Connector:TestPoint TP12
U 1 1
P 6700 2350
F 0 "TP12" H 6758 2468 50  0000 L CNN
F 1 "GND" H 6758 2377 50  0000 L CNN
F 2 "TestPoint:TestPoint_Pad_1.0x1.0mm" H 6900 2350 50  0001 C CNN
F 3 "~" H 6900 2350 50  0001 C CNN
	1    6700 2350
	1    0    0    -1  
$EndComp
$Comp
L Connector:TestPoint TP11
U 1 1
P 6700 2100
F 0 "TP11" H 6758 2218 50  0000 L CNN
F 1 "GND" H 6758 2127 50  0000 L CNN
F 2 "TestPoint:TestPoint_Pad_1.0x1.0mm" H 6900 2100 50  0001 C CNN
F 3 "~" H 6900 2100 50  0001 C CNN
	1    6700 2100
	1    0    0    -1  
$EndComp
$Comp
L power:GND #PWR?
U 1 1
P 6600 2100
AR Path="/60F31C2B/6148CECC" Ref="#PWR?"  Part="1" 
AR Path="/6148CECC" Ref="#PWR012"  Part="1" 
AR Path="/614602B8/6148CECC" Ref="#PWR?"  Part="1" 
F 0 "#PWR012" H 6600 1850 50  0001 C CNN
F 1 "GND" H 6605 1927 50  0000 C CNN
F 2 "" H 6600 2100 50  0001 C CNN
F 3 "" H 6600 2100 50  0001 C CNN
	1    6600 2100
	0    1    1    0   
$EndComp
$Comp
L Connector:TestPoint TP7
U 1 1
P 6700 1000
F 0 "TP7" H 6758 1118 50  0000 L CNN
F 1 "TP_RED_PULSE" H 6758 1027 50  0000 L CNN
F 2 "TestPoint:TestPoint_Pad_1.0x1.0mm" H 6900 1000 50  0001 C CNN
F 3 "~" H 6900 1000 50  0001 C CNN
	1    6700 1000
	1    0    0    -1  
$EndComp
$Comp
L Connector:TestPoint TP9
U 1 1
P 6700 1500
F 0 "TP9" H 6758 1618 50  0000 L CNN
F 1 "TP_DAC_DIFF" H 6758 1527 50  0000 L CNN
F 2 "TestPoint:TestPoint_Pad_1.0x1.0mm" H 6900 1500 50  0001 C CNN
F 3 "~" H 6900 1500 50  0001 C CNN
	1    6700 1500
	1    0    0    -1  
$EndComp
$Comp
L Connector:TestPoint TP8
U 1 1
P 6700 1250
F 0 "TP8" H 6758 1368 50  0000 L CNN
F 1 "TP_IR_PULSE" H 6758 1277 50  0000 L CNN
F 2 "TestPoint:TestPoint_Pad_1.0x1.0mm" H 6900 1250 50  0001 C CNN
F 3 "~" H 6900 1250 50  0001 C CNN
	1    6700 1250
	1    0    0    -1  
$EndComp
Text GLabel 6600 1250 0    50   Output ~ 0
IR_PULSE
Text GLabel 6600 1000 0    50   Output ~ 0
RED_PULSE
Text GLabel 6600 1500 0    50   Output ~ 0
DAC_DIFF
Text GLabel 5250 1800 0    50   Output ~ 0
ITOV
$Comp
L Connector:TestPoint TP4
U 1 1
P 5350 1800
F 0 "TP4" H 5408 1918 50  0000 L CNN
F 1 "TP_ITOV" H 5408 1827 50  0000 L CNN
F 2 "TestPoint:TestPoint_Pad_1.0x1.0mm" H 5550 1800 50  0001 C CNN
F 3 "~" H 5550 1800 50  0001 C CNN
	1    5350 1800
	1    0    0    -1  
$EndComp
$Comp
L Connector:TestPoint TP5
U 1 1
P 5350 2100
F 0 "TP5" H 5408 2218 50  0000 L CNN
F 1 "TP_TXD" H 5408 2127 50  0000 L CNN
F 2 "TestPoint:TestPoint_Pad_1.0x1.0mm" H 5550 2100 50  0001 C CNN
F 3 "~" H 5550 2100 50  0001 C CNN
	1    5350 2100
	1    0    0    -1  
$EndComp
$Comp
L Connector:TestPoint TP6
U 1 1
P 5350 2350
F 0 "TP6" H 5408 2468 50  0000 L CNN
F 1 "TP_RXD" H 5408 2377 50  0000 L CNN
F 2 "TestPoint:TestPoint_Pad_1.0x1.0mm" H 5550 2350 50  0001 C CNN
F 3 "~" H 5550 2350 50  0001 C CNN
	1    5350 2350
	1    0    0    -1  
$EndComp
Text Label 5250 2100 2    50   ~ 0
TXD
Text Label 5250 2350 2    50   ~ 0
RXD
$Comp
L Connector:TestPoint TP10
U 1 1
P 6700 1800
F 0 "TP10" H 6758 1918 50  0000 L CNN
F 1 "GND" H 6758 1827 50  0000 L CNN
F 2 "TestPoint:TestPoint_Pad_1.0x1.0mm" H 6900 1800 50  0001 C CNN
F 3 "~" H 6900 1800 50  0001 C CNN
	1    6700 1800
	1    0    0    -1  
$EndComp
$Comp
L power:GND #PWR?
U 1 1
P 6600 1800
AR Path="/60F31C2B/6148CF1F" Ref="#PWR?"  Part="1" 
AR Path="/6148CF1F" Ref="#PWR011"  Part="1" 
AR Path="/614602B8/6148CF1F" Ref="#PWR?"  Part="1" 
F 0 "#PWR011" H 6600 1550 50  0001 C CNN
F 1 "GND" H 6605 1627 50  0000 C CNN
F 2 "" H 6600 1800 50  0001 C CNN
F 3 "" H 6600 1800 50  0001 C CNN
	1    6600 1800
	0    1    1    0   
$EndComp
$Comp
L Connector:TestPoint TP1
U 1 1
P 5350 1000
F 0 "TP1" H 5408 1118 50  0000 L CNN
F 1 "TP_AMP" H 5408 1027 50  0000 L CNN
F 2 "TestPoint:TestPoint_Pad_1.0x1.0mm" H 5550 1000 50  0001 C CNN
F 3 "~" H 5550 1000 50  0001 C CNN
	1    5350 1000
	1    0    0    -1  
$EndComp
Wire Wire Line
	5350 1000 5250 1000
Wire Wire Line
	5350 1800 5250 1800
Wire Wire Line
	5350 2100 5250 2100
Wire Wire Line
	5350 2350 5250 2350
Wire Wire Line
	6600 1800 6700 1800
Wire Notes Line style solid
	750  700  750  5700
Wire Wire Line
	6050 3950 6050 4200
NoConn ~ 2750 1550
Text GLabel 5250 1000 0    50   Input ~ 0
PPG
Wire Wire Line
	5250 1500 5350 1500
$Comp
L power:GND #PWR?
U 1 1
P 5250 1500
AR Path="/60F31C2B/6167C578" Ref="#PWR?"  Part="1" 
AR Path="/6167C578" Ref="#PWR08"  Part="1" 
AR Path="/614602B8/6167C578" Ref="#PWR?"  Part="1" 
F 0 "#PWR08" H 5250 1250 50  0001 C CNN
F 1 "GND" H 5255 1327 50  0000 C CNN
F 2 "" H 5250 1500 50  0001 C CNN
F 3 "" H 5250 1500 50  0001 C CNN
	1    5250 1500
	0    1    1    0   
$EndComp
$Comp
L Connector:TestPoint TP3
U 1 1
P 5350 1500
F 0 "TP3" H 5408 1618 50  0000 L CNN
F 1 "GND" H 5408 1527 50  0000 L CNN
F 2 "TestPoint:TestPoint_Pad_1.0x1.0mm" H 5550 1500 50  0001 C CNN
F 3 "~" H 5550 1500 50  0001 C CNN
	1    5350 1500
	1    0    0    -1  
$EndComp
$Comp
L Connector:TestPoint TP2
U 1 1
P 5350 1250
F 0 "TP2" H 5408 1368 50  0000 L CNN
F 1 "TP_DIFF_OUT" H 5408 1277 50  0000 L CNN
F 2 "TestPoint:TestPoint_Pad_1.0x1.0mm" H 5550 1250 50  0001 C CNN
F 3 "~" H 5550 1250 50  0001 C CNN
	1    5350 1250
	1    0    0    -1  
$EndComp
Text GLabel 5250 1250 0    50   Input ~ 0
DIFF_OUT
Wire Wire Line
	5250 1250 5350 1250
$Comp
L Device:Q_PNP_BEC Q4
U 1 1
P 8600 4150
F 0 "Q4" V 8928 4150 50  0000 C CNN
F 1 "BC857" V 8837 4150 50  0000 C CNN
F 2 "" H 8800 4250 50  0001 C CNN
F 3 "~" H 8600 4150 50  0001 C CNN
	1    8600 4150
	0    1    -1   0   
$EndComp
$Comp
L Device:Q_NMOS_GSD Q6
U 1 1
P 9350 3750
F 0 "Q6" H 9554 3796 50  0000 L CNN
F 1 "SI2304" H 9554 3705 50  0000 L CNN
F 2 "" H 9550 3850 50  0001 C CNN
F 3 "~" H 9350 3750 50  0001 C CNN
	1    9350 3750
	1    0    0    -1  
$EndComp
Wire Wire Line
	9450 4050 9450 3950
Wire Wire Line
	9550 4050 9450 4050
Wire Wire Line
	9000 5100 9400 5100
Connection ~ 9000 5100
Wire Wire Line
	10050 4300 10150 4300
Wire Wire Line
	10050 4300 10050 4750
Text Label 9450 3550 2    50   ~ 0
BATT
Wire Wire Line
	9150 3750 9000 3750
Wire Wire Line
	9000 3750 9000 4050
Connection ~ 9000 4050
Text GLabel 3050 2750 3    50   Input ~ 0
PPG
NoConn ~ 3050 1550
NoConn ~ 2950 1550
NoConn ~ 2850 1550
NoConn ~ 2850 2750
NoConn ~ 2950 2750
NoConn ~ 3150 2750
Text GLabel 3250 2750 3    50   Input ~ 0
PGAI0
Text GLabel 3350 2750 3    50   Input ~ 0
PGAI1
Text GLabel 3450 2750 3    50   Input ~ 0
PGAI2
$Comp
L MCU_Microchip_ATmega:ATmega4808-A U?
U 1 1
P 2550 2150
AR Path="/60F31C2B/6156FE6D" Ref="U?"  Part="1" 
AR Path="/6156FE6D" Ref="U2"  Part="1" 
AR Path="/614602B8/6156FE6D" Ref="U?"  Part="1" 
F 0 "U2" H 2550 961 50  0000 C CNN
F 1 "ATmega4808-A" H 2550 870 50  0000 C CNN
F 2 "Package_QFP:TQFP-32_7x7mm_P0.8mm" H 2550 2150 50  0001 C CIN
F 3 "http://ww1.microchip.com/downloads/en/DeviceDoc/40002017A.pdf" H 2550 2150 50  0001 C CNN
	1    2550 2150
	0    -1   -1   0   
$EndComp
$EndSCHEMATC
